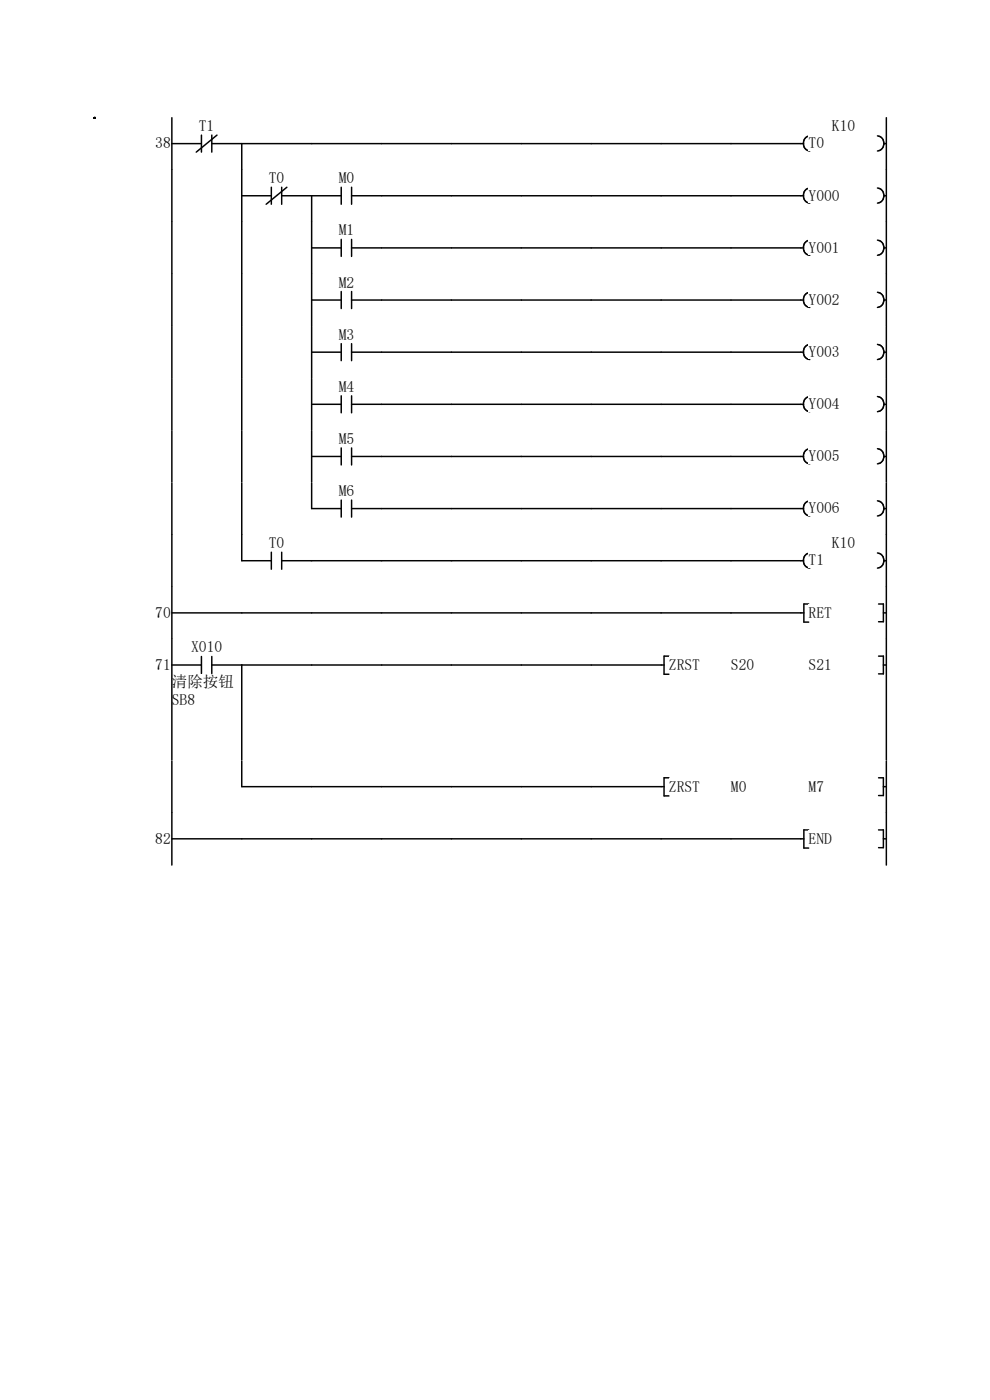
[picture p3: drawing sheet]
<svg xmlns="http://www.w3.org/2000/svg" width="210mm" height="297mm" viewBox="0 0 210 297" stroke-linecap="round" stroke-linejoin="round" font-family="sans-serif">
<path d="M36.5 30.5h6.2M36.5 25v11M42.7 28.7v3.6M44.9 30.5h125.6M44.9 28.7v3.6M46 28.7l-4.4 3.6M51.3 30.5v5.5M171.8 28.8a1.63 1.63 0 0 0-1.4 1.6 1.63 1.63 0 0 0 1.4 1.6" fill="none" stroke="#070000" stroke-width=".31"/>
<g fill="#fff">
<path d="M176.5 25h4.9v3.3h-4.9z"/>
<path d="M171.5 28.7h3.3v3.3h-3.3z"/>
</g>
<path d="M186.1 28.8a1.62 1.62 0 0 1 1.5 1.6 1.62 1.62 0 0 1-1.5 1.6M187.5 30.5h.5M188 25v11" fill="none" stroke="#070000" stroke-width=".31"/>
<path d="M20 36.1h149.9v11h-149.9z" fill-rule="evenodd" fill="#fff"/>
<path d="M169.9 36.1h18.1v11h-18.1z" fill="#fff"/>
<path d="M36.5 36v11.1" fill="none" stroke="#070000" stroke-width=".31"/>
<path d="M57 36h3.3v3.3h-3.3z" fill="#fff"/>
<path d="M51.3 36v11.1M57.6 39.7v3.6M59.8 39.7v3.6M60.9 39.7l-4.4 3.6M51.3 41.5h6.3M59.8 41.5h6.3" fill="none" stroke="#070000" stroke-width=".31"/>
<path d="M71.8 36h3.3v3.3h-3.3z" fill="#fff"/>
<path d="M72.4 39.7v3.6M74.6 39.7v3.6M171.8 39.9a1.63 1.63 0 0 0-1.4 1.6 1.63 1.63 0 0 0 1.4 1.6M72.4 41.5h-6.3v5.6M74.6 41.5h95.9" fill="none" stroke="#070000" stroke-width=".31"/>
<path d="M171.5 39.7h6.6v3.3h-6.6z" fill="#fff"/>
<path d="M186.1 39.9a1.62 1.62 0 0 1 1.5 1.6 1.62 1.62 0 0 1-1.5 1.6M188 36v11.1M187.5 41.5h.5" fill="none" stroke="#070000" stroke-width=".31"/>
<path d="M20 47.1h149.9v11.1h-149.9z" fill-rule="evenodd" fill="#fff"/>
<path d="M169.9 47.1h18.1v11.1h-18.1z" fill="#fff"/>
<path d="M36.5 47.1v11.1M51.3 47.1v11.1" fill="none" stroke="#070000" stroke-width=".31"/>
<path d="M71.8 47.1h3.3v3.3h-3.3z" fill="#fff"/>
<path d="M66.1 52.6h6.3M66.1 47.1v11.1M72.4 50.8v3.6M74.6 52.6h95.9M74.6 50.8v3.6M171.8 50.9a1.63 1.63 0 0 0-1.4 1.7 1.63 1.63 0 0 0 1.4 1.6" fill="none" stroke="#070000" stroke-width=".31"/>
<path d="M171.5 50.8h6.6v3.3h-6.6z" fill="#fff"/>
<path d="M186.1 50.9a1.62 1.62 0 0 1 1.5 1.7 1.62 1.62 0 0 1-1.5 1.6M187.5 52.6h.5M188 47.1v11.1" fill="none" stroke="#070000" stroke-width=".31"/>
<path d="M20 58.2h149.9v11.1h-149.9z" fill-rule="evenodd" fill="#fff"/>
<path d="M169.9 58.2h18.1v11.1h-18.1z" fill="#fff"/>
<path d="M36.5 58.2v11M51.3 58.2v11" fill="none" stroke="#070000" stroke-width=".31"/>
<path d="M71.8 58.2h3.3v3.3h-3.3z" fill="#fff"/>
<path d="M66.1 58.2v11M66.1 63.7h6.3M72.4 61.8v3.7M74.6 63.7h95.9M74.6 61.8v3.7M171.8 62a1.63 1.63 0 0 0-1.4 1.6 1.63 1.63 0 0 0 1.4 1.6" fill="none" stroke="#070000" stroke-width=".31"/>
<path d="M171.5 61.8h6.6v3.4h-6.6z" fill="#fff"/>
<path d="M188 58.2v11M186.1 62a1.62 1.62 0 0 1 1.5 1.6 1.62 1.62 0 0 1-1.5 1.6M187.5 63.7h.5" fill="none" stroke="#070000" stroke-width=".31"/>
<path d="M20 69.3h149.9v11h-149.9z" fill-rule="evenodd" fill="#fff"/>
<path d="M169.9 69.3h18.1v11h-18.1z" fill="#fff"/>
<path d="M36.5 69.2v11.1M51.3 69.2v11.1" fill="none" stroke="#070000" stroke-width=".31"/>
<path d="M71.8 69.2h3.3v3.3h-3.3z" fill="#fff"/>
<path d="M66.1 74.7h6.3M66.1 69.2v11.1M72.4 72.9v3.6M74.6 74.7h95.9M74.6 72.9v3.6M171.8 73.1a1.63 1.63 0 0 0-1.4 1.6 1.63 1.63 0 0 0 1.4 1.6" fill="none" stroke="#070000" stroke-width=".31"/>
<path d="M171.5 72.9h6.6v3.3h-6.6z" fill="#fff"/>
<path d="M186.1 73.1a1.62 1.62 0 0 1 1.5 1.6 1.62 1.62 0 0 1-1.5 1.6M187.5 74.7h.5M188 69.2v11.1" fill="none" stroke="#070000" stroke-width=".31"/>
<path d="M20 80.3h149.9v11.1h-149.9z" fill-rule="evenodd" fill="#fff"/>
<path d="M169.9 80.3h18.1v11.1h-18.1z" fill="#fff"/>
<path d="M36.5 80.3v11M51.3 80.3v11" fill="none" stroke="#070000" stroke-width=".31"/>
<path d="M71.8 80.3h3.3v3.3h-3.3z" fill="#fff"/>
<path d="M66.1 85.8h6.3M66.1 80.3v11M72.4 84v3.6M74.6 85.8h95.9M74.6 84v3.6M171.8 84.1a1.63 1.63 0 0 0-1.4 1.6 1.63 1.63 0 0 0 1.4 1.6" fill="none" stroke="#070000" stroke-width=".31"/>
<path d="M171.5 84h6.6v3.3h-6.6z" fill="#fff"/>
<path d="M186.1 84.1a1.62 1.62 0 0 1 1.5 1.6 1.62 1.62 0 0 1-1.5 1.6M187.5 85.8h.5M188 80.3v11" fill="none" stroke="#070000" stroke-width=".31"/>
<path d="M20 91.4h149.9v11h-149.9z" fill-rule="evenodd" fill="#fff"/>
<path d="M169.9 91.4h18.1v11h-18.1z" fill="#fff"/>
<path d="M36.5 91.3v11.1M51.3 91.3v11.1" fill="none" stroke="#070000" stroke-width=".31"/>
<path d="M71.8 91.4h3.3v3.3h-3.3z" fill="#fff"/>
<path d="M66.1 96.8h6.3M66.1 91.3v11.1M72.4 95v3.6M74.6 96.8h95.9M74.6 95v3.6M171.8 95.2a1.63 1.63 0 0 0-1.4 1.6 1.63 1.63 0 0 0 1.4 1.6" fill="none" stroke="#070000" stroke-width=".31"/>
<path d="M171.5 95h6.6v3.3h-6.6z" fill="#fff"/>
<path d="M186.1 95.2a1.62 1.62 0 0 1 1.5 1.6 1.62 1.62 0 0 1-1.5 1.6M187.5 96.8h.5M188 91.3v11.1" fill="none" stroke="#070000" stroke-width=".31"/>
<path d="M20 102.4h149.9v11.1h-149.9z" fill-rule="evenodd" fill="#fff"/>
<path d="M169.9 102.4h18.1v11.1h-18.1z" fill="#fff"/>
<path d="M36.5 102.4v11.1M51.3 102.4v11.1" fill="none" stroke="#070000" stroke-width=".31"/>
<path d="M71.8 102.4h3.3v3.3h-3.3z" fill="#fff"/>
<path d="M66.1 102.4v5.5h6.3M72.4 106.1v3.6M74.6 107.9h95.9M74.6 106.1v3.6M171.8 106.3a1.63 1.63 0 0 0-1.4 1.6 1.63 1.63 0 0 0 1.4 1.6" fill="none" stroke="#070000" stroke-width=".31"/>
<path d="M171.5 106.1h6.6v3.3h-6.6z" fill="#fff"/>
<path d="M186.1 106.3a1.62 1.62 0 0 1 1.5 1.6 1.62 1.62 0 0 1-1.5 1.6M187.5 107.9h.5M188 102.4v11.1" fill="none" stroke="#070000" stroke-width=".31"/>
<path d="M20 113.5h149.9v11h-149.9z" fill-rule="evenodd" fill="#fff"/>
<path d="M169.9 113.5h18.1v11h-18.1z" fill="#fff"/>
<path d="M36.5 113.5v11" fill="none" stroke="#070000" stroke-width=".31"/>
<path d="M57 113.5h3.3v3.3h-3.3z" fill="#fff"/>
<path d="M51.3 113.5v5.5h6.3M57.6 117.2v3.6M59.8 119h110.7M59.8 117.2v3.6M171.8 117.3a1.63 1.63 0 0 0-1.4 1.6 1.63 1.63 0 0 0 1.4 1.6" fill="none" stroke="#070000" stroke-width=".31"/>
<g fill="#fff">
<path d="M176.5 113.5h4.9v3.3h-4.9z"/>
<path d="M171.5 117.1h3.3v3.3h-3.3z"/>
</g>
<path d="M186.1 117.3a1.62 1.62 0 0 1 1.5 1.6 1.62 1.62 0 0 1-1.5 1.6M187.5 119h.5M188 113.5v11" fill="none" stroke="#070000" stroke-width=".31"/>
<g fill="#fff">
<path d="M20 124.5h149.9v11.1h-149.9z" fill-rule="evenodd"/>
<path d="M169.9 124.5h18.1v11.1h-18.1zM32.9 128.2h3.3v3.3h-3.3z" fill-rule="evenodd"/>
</g>
<path d="M36.5 130h134M36.5 124.5v11.1M171.6 128.1h-1.1v3.9h1.1" fill="none" stroke="#070000" stroke-width=".31"/>
<path d="M171.5 128.2h5v3.3h-5z" fill="#fff"/>
<path d="M186.4 128.1h1v3.8h-1M187.4 130h.6M188 124.5v11.1" fill="none" stroke="#070000" stroke-width=".31"/>
<g fill="#fff">
<path d="M20 135.6h120.3v25.8h-120.3z" fill-rule="evenodd"/>
<path d="M140.3 135.6h47.7v25.8h-47.7zM32.9 139.3h3.3v3.3h-3.3z" fill-rule="evenodd"/>
</g>
<path d="M40.6 135.6h6.6v3.3h-6.6z" fill="#fff"/>
<path d="M42.7 139.3v3.6M44.9 139.3v3.6M36.5 141.1h6.2M44.9 141.1h6.4" fill="none" stroke="#070000" stroke-width=".31"/>
<g fill="#fff">
<path d="M36.4 143h13.3v3.3h-13.3z"/>
<path d="M36.4 146.6h5v3.3h-5z"/>
</g>
<path d="M36.5 135.6v25.8M141.9 139.2h-1v3.8h1M140.9 141.1h-89.6v20.3" fill="none" stroke="#070000" stroke-width=".31"/>
<g fill="#fff">
<path d="M141.9 139.3h6.6v3.3h-6.6z"/>
<path d="M155.1 139.3h5v3.3h-5z"/>
<path d="M171.5 139.3h5v3.3h-5z"/>
</g>
<path d="M186.4 139.2h1v3.8h-1M188 135.6v25.8M187.4 141.1h.6" fill="none" stroke="#070000" stroke-width=".31"/>
<path d="M20 161.4h120.3v11.1h-120.3z" fill-rule="evenodd" fill="#fff"/>
<path d="M140.3 161.4h47.7v11.1h-47.7z" fill="#fff"/>
<path d="M36.5 161.4v11.1M51.3 161.4v5.5h89.6M141.9 165h-1v3.9h1" fill="none" stroke="#070000" stroke-width=".31"/>
<g fill="#fff">
<path d="M141.9 165.1h6.6v3.3h-6.6z"/>
<path d="M155.1 165.1h3.3v3.3h-3.3z"/>
<path d="M171.5 165.1h3.4v3.3h-3.4z"/>
</g>
<path d="M186.4 165h1v3.8h-1M187.4 166.9h.6M188 161.4v11.1" fill="none" stroke="#070000" stroke-width=".31"/>
<g fill="#fff">
<path d="M20 172.5h149.9v11.1h-149.9z" fill-rule="evenodd"/>
<path d="M169.9 172.5h18.1v11.1h-18.1zM32.9 176.1h3.3v3.4h-3.3z" fill-rule="evenodd"/>
</g>
<path d="M36.5 178h134M36.5 172.5v11M171.6 176.1h-1.1v3.8h1.1" fill="none" stroke="#070000" stroke-width=".31"/>
<path d="M171.5 176.1h5v3.4h-5z" fill="#fff"/>
<path d="M186.4 176.1h1v3.7h-1M187.4 178h.6M188 172.5v11" fill="none" stroke="#070000" stroke-width=".31"/>
<circle cx="20" cy="25" r=".16" fill="#070000"/>
<g font-size="3.3">
<text x="42.2" y="27.8">T1</text>
<text x="176.5" y="27.8">K10</text>
<text x="32.9" y="31.5">38</text>
<text x="171.5" y="31.5">T0</text>
<text x="57" y="38.9">T0</text>
<text x="71.8" y="38.9">M0</text>
<text x="171.5" y="42.5">Y000</text>
<text x="71.8" y="50">M1</text>
<text x="171.5" y="53.6">Y001</text>
<text x="71.8" y="61">M2</text>
<text x="171.5" y="64.7">Y002</text>
<text x="71.8" y="72.1">M3</text>
<text x="171.5" y="75.7">Y003</text>
<text x="71.8" y="83.1">M4</text>
<text x="171.5" y="86.8">Y004</text>
<text x="71.8" y="94.2">M5</text>
<text x="171.5" y="97.9">Y005</text>
<text x="71.8" y="105.2">M6</text>
<text x="171.5" y="108.9">Y006</text>
<text x="57" y="116.3">T0</text>
<text x="171.5" y="120">T1</text>
<text x="176.5" y="116.3">K10</text>
<text x="32.9" y="131.1">70</text>
<text x="171.5" y="131.1">RET</text>
<text x="32.9" y="142.1">71</text>
<text x="40.6" y="138.4">X010</text>
<text x="141.9" y="142.1">ZRST</text>
<text x="155.1" y="142.1">S20</text>
<text x="171.5" y="142.1">S21</text>
<text x="36.5" y="145.8">清除按钮</text>
<text x="36.5" y="149.5">SB8</text>
<text x="141.9" y="167.9">ZRST</text>
<text x="155.1" y="167.9">M0</text>
<text x="171.5" y="167.9">M7</text>
<text x="32.9" y="179">82</text>
<text x="171.5" y="179">END</text>
</g>
</svg>
